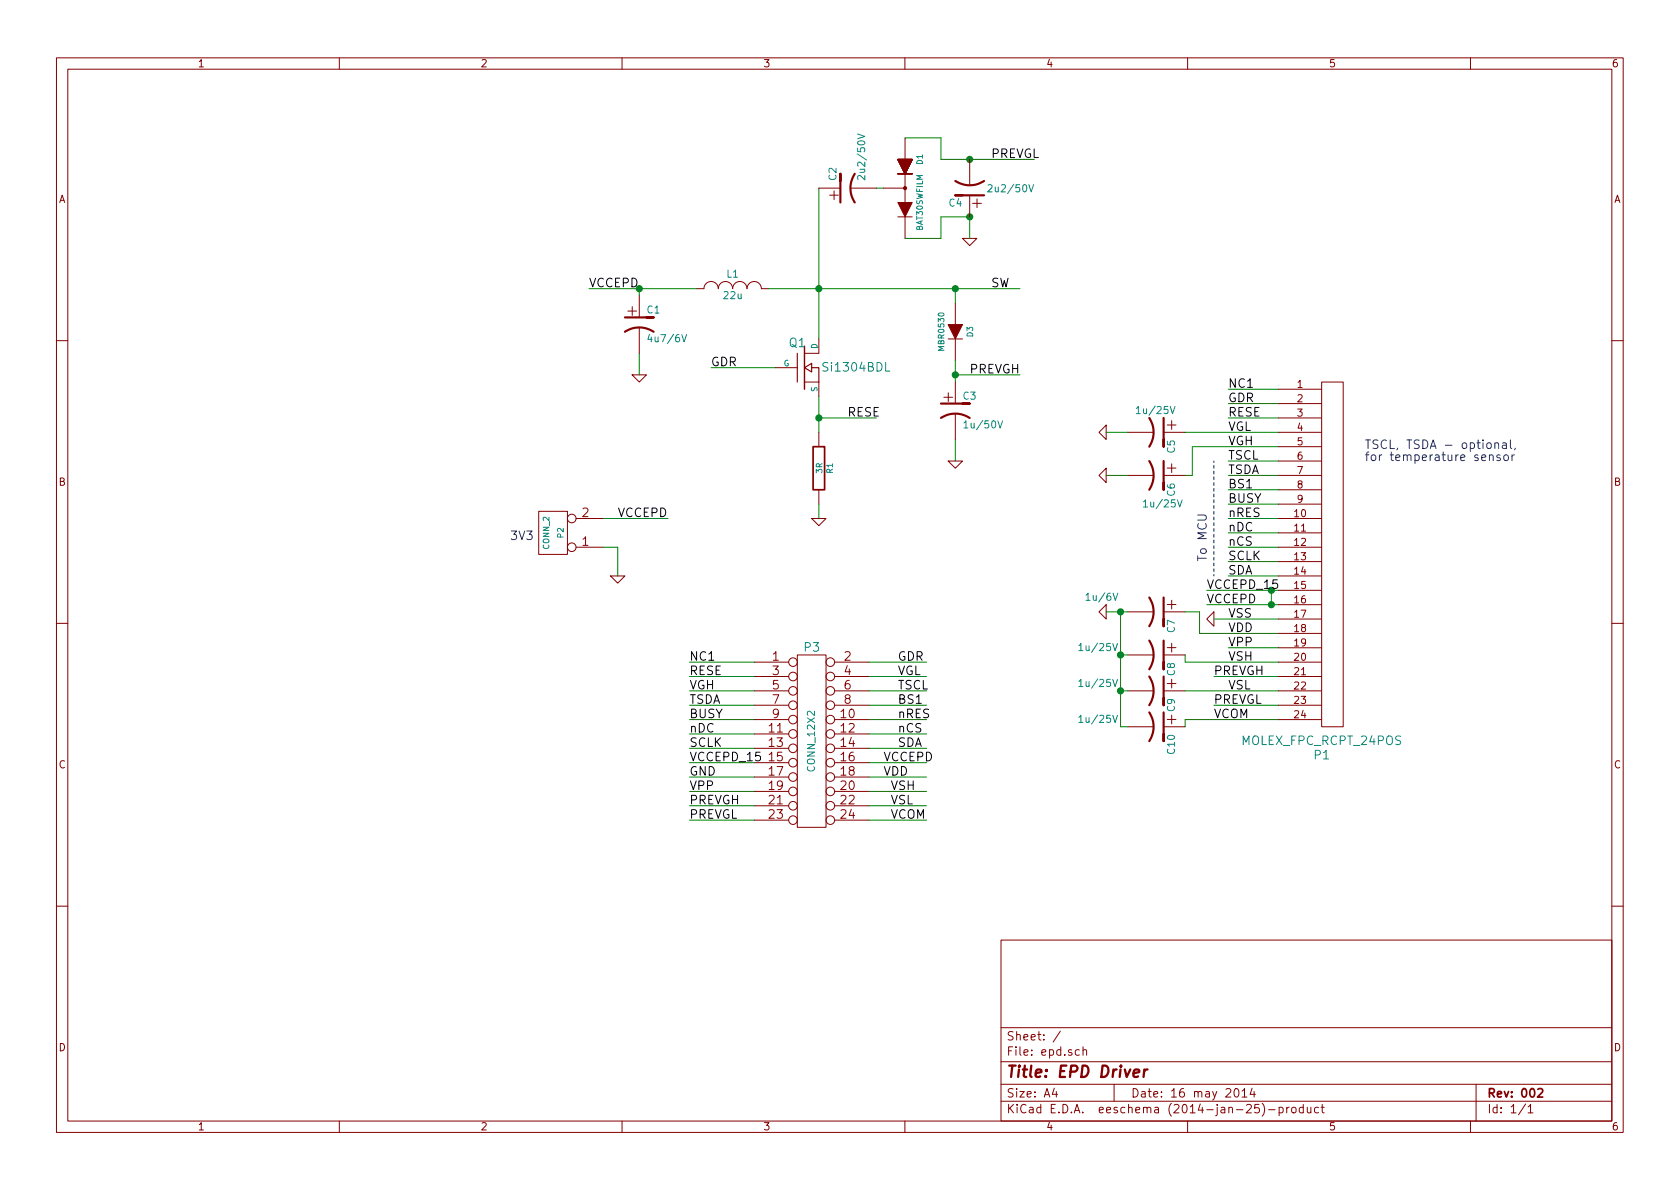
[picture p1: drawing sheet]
EESchema Schematic File Version 2
LIBS:power
LIBS:device
LIBS:transistors
LIBS:conn
LIBS:linear
LIBS:regul
LIBS:74xx
LIBS:cmos4000
LIBS:adc-dac
LIBS:memory
LIBS:xilinx
LIBS:special
LIBS:microcontrollers
LIBS:dsp
LIBS:microchip
LIBS:analog_switches
LIBS:motorola
LIBS:texas
LIBS:intel
LIBS:audio
LIBS:interface
LIBS:digital-audio
LIBS:philips
LIBS:display
LIBS:cypress
LIBS:siliconi
LIBS:opto
LIBS:atmel
LIBS:contrib
LIBS:valves
LIBS:misc_epd
LIBS:74xgxx
LIBS:ac-dc
LIBS:brooktre
LIBS:cmos_ieee
LIBS:dc-dc
LIBS:elec-unifil
LIBS:ftdi
LIBS:gennum
LIBS:graphic
LIBS:hc11
LIBS:logo
LIBS:microchip1
LIBS:microchip_pic10mcu
LIBS:microchip_pic12mcu
LIBS:microchip_pic16mcu
LIBS:msp430
LIBS:nxp_armmcu
LIBS:powerint
LIBS:pspice
LIBS:references
LIBS:relays
LIBS:rfcom
LIBS:sensors
LIBS:stm8
LIBS:stm32
LIBS:supertex
LIBS:transf
LIBS:ttl_ieee
LIBS:video
LIBS:epd-cache
EELAYER 24 0
EELAYER END
$Descr A4 11693 8268
encoding utf-8
Sheet 1 1
Title "EPD Driver"
Date "16 may 2014"
Rev "002"
Comp ""
Comment1 ""
Comment2 ""
Comment3 ""
Comment4 ""
$EndDescr
Wire Wire Line
	8900 2800 8550 2800
Text Label 8550 2800 0    60   ~ 0
GDR
Wire Wire Line
	8900 2900 8550 2900
Text Label 8550 2900 0    60   ~ 0
RESE
$Comp
L CP1 C5
U 1 1
P 8050 3000
F 0 "C5" H 8100 3100 50  0000 L CNN
F 1 "1u/25V" V 7900 2850 50  0000 L CNN
F 2 "" H 8050 3000 60  0000 C CNN
F 3 "~" H 8050 3000 60  0000 C CNN
	1    8050 3000
	0    1    1    0   
$EndComp
$Comp
L CP1 C6
U 1 1
P 8050 3300
F 0 "C6" H 8100 3400 50  0000 L CNN
F 1 "1u/25V" V 8250 3200 50  0000 L CNN
F 2 "" H 8050 3300 60  0000 C CNN
F 3 "~" H 8050 3300 60  0000 C CNN
	1    8050 3300
	0    1    1    0   
$EndComp
Wire Wire Line
	8250 3000 8900 3000
Wire Wire Line
	8900 3100 8300 3100
Wire Wire Line
	8300 3100 8300 3300
Wire Wire Line
	8300 3300 8250 3300
Text Label 8550 3000 0    60   ~ 0
VGL
Text Label 8550 3100 0    60   ~ 0
VGH
Wire Wire Line
	8900 3200 8550 3200
Wire Wire Line
	8900 3300 8550 3300
Text Label 8550 3200 0    60   ~ 0
TSCL
Text Label 8550 3300 0    60   ~ 0
TSDA
$Comp
L GND #PWR01
U 1 1
P 7700 3000
F 0 "#PWR01" H 7700 3000 30  0001 C CNN
F 1 "GND" H 7700 2930 30  0001 C CNN
F 2 "" H 7700 3000 60  0000 C CNN
F 3 "" H 7700 3000 60  0000 C CNN
	1    7700 3000
	0    1    1    0   
$EndComp
$Comp
L GND #PWR02
U 1 1
P 7700 3300
F 0 "#PWR02" H 7700 3300 30  0001 C CNN
F 1 "GND" H 7700 3230 30  0001 C CNN
F 2 "" H 7700 3300 60  0000 C CNN
F 3 "" H 7700 3300 60  0000 C CNN
	1    7700 3300
	0    1    1    0   
$EndComp
Wire Wire Line
	7850 3300 7700 3300
Wire Wire Line
	7850 3000 7700 3000
Wire Wire Line
	8900 3500 8550 3500
Text Label 8550 3500 0    60   ~ 0
BUSY
Wire Wire Line
	8900 3600 8550 3600
Text Label 8550 3600 0    60   ~ 0
nRES
Wire Wire Line
	8900 3700 8550 3700
Wire Wire Line
	8900 3800 8550 3800
Wire Wire Line
	8900 3900 8550 3900
Text Label 8550 3700 0    60   ~ 0
nDC
Text Label 8550 3800 0    60   ~ 0
nCS
Text Label 8550 3900 0    60   ~ 0
SCLK
Wire Wire Line
	8900 4000 8550 4000
Text Label 8550 4000 0    60   ~ 0
SDA
Wire Wire Line
	8400 4100 8900 4100
Wire Wire Line
	8850 4100 8850 4200
Wire Wire Line
	8400 4200 8900 4200
Connection ~ 8850 4200
Text Label 8400 4200 0    60   ~ 0
VCCEPD
$Comp
L GND #PWR03
U 1 1
P 8450 4300
F 0 "#PWR03" H 8450 4300 30  0001 C CNN
F 1 "GND" H 8450 4230 30  0001 C CNN
F 2 "" H 8450 4300 60  0000 C CNN
F 3 "" H 8450 4300 60  0000 C CNN
	1    8450 4300
	0    1    1    0   
$EndComp
Wire Wire Line
	8450 4300 8900 4300
$Comp
L CP1 C7
U 1 1
P 8050 4250
F 0 "C7" H 8100 4350 50  0000 L CNN
F 1 "1u/6V" V 7950 3750 50  0000 L CNN
F 2 "" H 8050 4250 60  0000 C CNN
F 3 "~" H 8050 4250 60  0000 C CNN
	1    8050 4250
	0    1    1    0   
$EndComp
Wire Wire Line
	8250 4250 8350 4250
Wire Wire Line
	8350 4250 8350 4400
Wire Wire Line
	8350 4400 8900 4400
Text Label 8550 4400 0    60   ~ 0
VDD
Wire Wire Line
	8900 4500 8550 4500
Text Label 8550 4500 0    60   ~ 0
VPP
$Comp
L GND #PWR04
U 1 1
P 7700 4250
F 0 "#PWR04" H 7700 4250 30  0001 C CNN
F 1 "GND" H 7700 4180 30  0001 C CNN
F 2 "" H 7700 4250 60  0000 C CNN
F 3 "" H 7700 4250 60  0000 C CNN
	1    7700 4250
	0    1    1    0   
$EndComp
Wire Wire Line
	7700 4250 7850 4250
$Comp
L CP1 C8
U 1 1
P 8050 4550
F 0 "C8" H 8100 4650 50  0000 L CNN
F 1 "1u/25V" V 8000 4000 50  0000 L CNN
F 2 "" H 8050 4550 60  0000 C CNN
F 3 "~" H 8050 4550 60  0000 C CNN
	1    8050 4550
	0    1    1    0   
$EndComp
$Comp
L CP1 C9
U 1 1
P 8050 4800
F 0 "C9" H 8100 4900 50  0000 L CNN
F 1 "1u/25V" V 8000 4250 50  0000 L CNN
F 2 "" H 8050 4800 60  0000 C CNN
F 3 "~" H 8050 4800 60  0000 C CNN
	1    8050 4800
	0    1    1    0   
$EndComp
$Comp
L CP1 C10
U 1 1
P 8050 5050
F 0 "C10" H 8100 5150 50  0000 L CNN
F 1 "1u/25V" V 8000 4500 50  0000 L CNN
F 2 "" H 8050 5050 60  0000 C CNN
F 3 "~" H 8050 5050 60  0000 C CNN
	1    8050 5050
	0    1    1    0   
$EndComp
Wire Wire Line
	8900 4600 8250 4600
Wire Wire Line
	8250 4600 8250 4550
Wire Wire Line
	8900 4800 8250 4800
Wire Wire Line
	8900 5000 8250 5000
Wire Wire Line
	8250 5000 8250 5050
Wire Wire Line
	7800 5050 7850 5050
Wire Wire Line
	7800 4250 7800 5050
Wire Wire Line
	7800 4800 7850 4800
Wire Wire Line
	7800 4550 7850 4550
Connection ~ 7800 4800
Connection ~ 7800 4250
Connection ~ 7800 4550
Text Label 8550 4600 0    60   ~ 0
VSH
Wire Wire Line
	8900 4700 8450 4700
Text Label 8450 4700 0    60   ~ 0
PREVGH
Text Label 8550 4800 0    60   ~ 0
VSL
Wire Wire Line
	8900 4900 8450 4900
Text Label 8450 4900 0    60   ~ 0
PREVGL
Text Label 8450 5000 0    60   ~ 0
VCOM
Text Notes 9500 3200 0    60   ~ 0
TSCL, TSDA - optional,\nfor temperature sensor
Wire Notes Line
	8450 3200 8450 4000
Text Notes 8400 3900 1    60   ~ 0
To MCU
Wire Wire Line
	5400 2550 4950 2550
Text Label 4950 2550 0    60   ~ 0
GDR
$Comp
L R R1
U 1 1
P 5700 3250
F 0 "R1" V 5780 3250 40  0000 C CNN
F 1 "3R" V 5707 3251 40  0000 C CNN
F 2 "" V 5630 3250 30  0000 C CNN
F 3 "~" H 5700 3250 30  0000 C CNN
	1    5700 3250
	1    0    0    -1  
$EndComp
$Comp
L GND #PWR05
U 1 1
P 5700 3600
F 0 "#PWR05" H 5700 3600 30  0001 C CNN
F 1 "GND" H 5700 3530 30  0001 C CNN
F 2 "" H 5700 3600 60  0000 C CNN
F 3 "" H 5700 3600 60  0000 C CNN
	1    5700 3600
	1    0    0    -1  
$EndComp
Wire Wire Line
	5700 3600 5700 3500
Wire Wire Line
	5700 3000 5700 2750
Wire Wire Line
	5700 2900 6100 2900
Connection ~ 5700 2900
Text Label 5900 2900 0    60   ~ 0
RESE
$Comp
L INDUCTOR_SMALL L1
U 1 1
P 5100 2000
F 0 "L1" H 5100 2100 50  0000 C CNN
F 1 "22u" H 5100 1950 50  0000 C CNN
F 2 "" H 5100 2000 60  0000 C CNN
F 3 "~" H 5100 2000 60  0000 C CNN
	1    5100 2000
	1    0    0    -1  
$EndComp
Wire Wire Line
	5350 2000 7100 2000
Wire Wire Line
	5700 1300 5700 2350
Wire Wire Line
	4100 2000 4850 2000
Wire Wire Line
	4450 2000 4450 2050
$Comp
L GND #PWR06
U 1 1
P 4450 2600
F 0 "#PWR06" H 4450 2600 30  0001 C CNN
F 1 "GND" H 4450 2530 30  0001 C CNN
F 2 "" H 4450 2600 60  0000 C CNN
F 3 "" H 4450 2600 60  0000 C CNN
	1    4450 2600
	1    0    0    -1  
$EndComp
Wire Wire Line
	4450 2600 4450 2450
Text Label 4100 2000 0    60   ~ 0
VCCEPD
Connection ~ 4450 2000
$Comp
L DIODE D3
U 1 1
P 6650 2300
F 0 "D3" H 6650 2400 40  0000 C CNN
F 1 "MBR0530" H 6650 2200 40  0000 C CNN
F 2 "" H 6650 2300 60  0000 C CNN
F 3 "~" H 6650 2300 60  0000 C CNN
	1    6650 2300
	0    1    1    0   
$EndComp
Wire Wire Line
	6650 2650 6650 2500
Connection ~ 5700 2000
Wire Wire Line
	6650 2000 6650 2100
Wire Wire Line
	6650 2600 7100 2600
Connection ~ 6650 2600
Text Label 6750 2600 0    60   ~ 0
PREVGH
$Comp
L GND #PWR07
U 1 1
P 6650 3200
F 0 "#PWR07" H 6650 3200 30  0001 C CNN
F 1 "GND" H 6650 3130 30  0001 C CNN
F 2 "" H 6650 3200 60  0000 C CNN
F 3 "" H 6650 3200 60  0000 C CNN
	1    6650 3200
	1    0    0    -1  
$EndComp
Wire Wire Line
	6650 3050 6650 3200
Connection ~ 6650 2000
Text Label 6900 2000 0    60   ~ 0
SW
Wire Wire Line
	6550 1100 7200 1100
Wire Wire Line
	6550 1500 6750 1500
Wire Wire Line
	6150 1300 6100 1300
$Comp
L GND #PWR08
U 1 1
P 6750 1650
F 0 "#PWR08" H 6750 1650 30  0001 C CNN
F 1 "GND" H 6750 1580 30  0001 C CNN
F 2 "" H 6750 1650 60  0000 C CNN
F 3 "" H 6750 1650 60  0000 C CNN
	1    6750 1650
	1    0    0    -1  
$EndComp
Wire Wire Line
	6750 1500 6750 1650
Connection ~ 6750 1100
Text Label 6900 1100 0    60   ~ 0
PREVGL
$Comp
L CONN_2 P2
U 1 1
P 3850 3700
F 0 "P2" V 3800 3700 40  0000 C CNN
F 1 "CONN_2" V 3900 3700 40  0000 C CNN
F 2 "" H 3850 3700 60  0000 C CNN
F 3 "~" H 3850 3700 60  0000 C CNN
	1    3850 3700
	-1   0    0    1   
$EndComp
$Comp
L GND #PWR09
U 1 1
P 4300 4000
F 0 "#PWR09" H 4300 4000 30  0001 C CNN
F 1 "GND" H 4300 3930 30  0001 C CNN
F 2 "" H 4300 4000 60  0000 C CNN
F 3 "" H 4300 4000 60  0000 C CNN
	1    4300 4000
	1    0    0    -1  
$EndComp
Wire Wire Line
	4300 4000 4300 3800
Wire Wire Line
	4300 3800 4200 3800
Wire Wire Line
	4200 3600 4650 3600
Text Label 4300 3600 0    60   ~ 0
VCCEPD
Text Notes 3550 3750 0    60   ~ 0
3V3
Connection ~ 6750 1500
$Comp
L DIODE-SW D1
U 1 1
P 6300 1150
F 0 "D1" H 6250 1250 40  0000 C CNN
F 1 "BAT30SWFILM" H 6550 1250 40  0000 C CNN
F 2 "~" H 6300 1150 60  0000 C CNN
F 3 "~" H 6300 1150 60  0000 C CNN
	1    6300 1150
	0    1    1    0   
$EndComp
Wire Wire Line
	6550 1100 6550 950 
Wire Wire Line
	6550 950  6300 950 
Wire Wire Line
	6300 1650 6550 1650
Wire Wire Line
	6550 1650 6550 1500
$Comp
L CONN_12X2 P3
U 1 1
P 5650 5150
F 0 "P3" H 5650 5800 60  0000 C CNN
F 1 "CONN_12X2" V 5650 5150 50  0000 C CNN
F 2 "~" H 5650 5150 60  0000 C CNN
F 3 "~" H 5650 5150 60  0000 C CNN
	1    5650 5150
	1    0    0    -1  
$EndComp
Wire Wire Line
	8900 2700 8550 2700
Text Label 8550 2700 0    60   ~ 0
NC1
Connection ~ 8850 4100
Text Label 8400 4100 0    60   ~ 0
VCCEPD_15
Wire Wire Line
	6050 4600 6450 4600
Wire Wire Line
	6050 4700 6450 4700
Wire Wire Line
	6050 4800 6450 4800
Wire Wire Line
	6050 5000 6450 5000
Wire Wire Line
	6050 5100 6450 5100
Wire Wire Line
	6050 5200 6450 5200
Wire Wire Line
	6050 5300 6450 5300
Wire Wire Line
	6050 5400 6450 5400
Wire Wire Line
	6050 5500 6450 5500
Wire Wire Line
	6050 5600 6450 5600
Wire Wire Line
	6050 5700 6450 5700
Wire Wire Line
	5250 4600 4800 4600
Wire Wire Line
	5250 4700 4800 4700
Wire Wire Line
	5250 4800 4800 4800
Wire Wire Line
	5250 4900 4800 4900
Wire Wire Line
	5250 5000 4800 5000
Wire Wire Line
	5250 5100 4800 5100
Wire Wire Line
	5250 5200 4800 5200
Wire Wire Line
	5250 5300 4800 5300
Wire Wire Line
	5250 5400 4800 5400
Wire Wire Line
	5250 5500 4800 5500
Wire Wire Line
	5250 5600 4800 5600
Wire Wire Line
	5250 5700 4800 5700
Text Label 4800 4600 0    60   ~ 0
NC1
Text Label 6250 4600 0    60   ~ 0
GDR
Text Label 4800 4700 0    60   ~ 0
RESE
Text Label 6250 4700 0    60   ~ 0
VGL
Text Label 4800 4800 0    60   ~ 0
VGH
Text Label 6250 4800 0    60   ~ 0
TSCL
Text Label 4800 4900 0    60   ~ 0
TSDA
Text Label 4800 5000 0    60   ~ 0
BUSY
Text Label 6250 5000 0    60   ~ 0
nRES
Text Label 4800 5100 0    60   ~ 0
nDC
Text Label 6250 5100 0    60   ~ 0
nCS
Text Label 4800 5200 0    60   ~ 0
SCLK
Text Label 6250 5200 0    60   ~ 0
SDA
Text Label 4800 5300 0    60   ~ 0
VCCEPD_15
Text Label 6150 5300 0    60   ~ 0
VCCEPD
Text Label 4800 5400 0    60   ~ 0
GND
Text Label 6150 5400 0    60   ~ 0
VDD
Text Label 4800 5500 0    60   ~ 0
VPP
Text Label 6200 5500 0    60   ~ 0
VSH
Text Label 4800 5600 0    60   ~ 0
PREVGH
Text Label 6200 5600 0    60   ~ 0
VSL
Text Label 4800 5700 0    60   ~ 0
PREVGL
Text Label 6200 5700 0    60   ~ 0
VCOM
$Comp
L MOLEX_FPC_RCPT_24POS P1
U 1 1
P 9200 4600
F 0 "P1" H 9200 3950 60  0000 C CNN
F 1 "MOLEX_FPC_RCPT_24POS" H 9200 4050 60  0000 C CNN
F 2 "~" H 9200 4600 60  0000 C CNN
F 3 "~" H 9200 4600 60  0000 C CNN
	1    9200 4600
	1    0    0    -1  
$EndComp
$Comp
L MOSFET_N_SC70_1G_2D_3S Q1
U 1 1
P 5600 2550
F 0 "Q1" H 5610 2720 60  0000 R CNN
F 1 "Si1304BDL" H 6200 2550 60  0000 R CNN
F 2 "~" H 5600 2550 60  0000 C CNN
F 3 "~" H 5600 2550 60  0000 C CNN
	1    5600 2550
	1    0    0    -1  
$EndComp
$Comp
L CP1 C1
U 1 1
P 4450 2250
F 0 "C1" H 4500 2350 50  0000 L CNN
F 1 "4u7/6V" H 4500 2150 50  0000 L CNN
F 2 "~" H 4450 2250 60  0000 C CNN
F 3 "~" H 4450 2250 60  0000 C CNN
	1    4450 2250
	1    0    0    -1  
$EndComp
$Comp
L CP1 C2
U 1 1
P 5900 1300
F 0 "C2" H 5950 1400 50  0000 L CNN
F 1 "2u2/50V" H 5950 1200 50  0000 L CNN
F 2 "~" H 5900 1300 60  0000 C CNN
F 3 "~" H 5900 1300 60  0000 C CNN
	1    5900 1300
	0    -1   -1   0   
$EndComp
$Comp
L CP1 C4
U 1 1
P 6750 1300
F 0 "C4" H 6800 1400 50  0000 L CNN
F 1 "2u2/50V" H 6300 1300 50  0000 L CNN
F 2 "~" H 6750 1300 60  0000 C CNN
F 3 "~" H 6750 1300 60  0000 C CNN
	1    6750 1300
	-1   0    0    1   
$EndComp
$Comp
L CP1 C3
U 1 1
P 6650 2850
F 0 "C3" H 6700 2950 50  0000 L CNN
F 1 "1u/50V" H 6700 2750 50  0000 L CNN
F 2 "~" H 6650 2850 60  0000 C CNN
F 3 "~" H 6650 2850 60  0000 C CNN
	1    6650 2850
	1    0    0    -1  
$EndComp
Wire Wire Line
	8900 3400 8550 3400
Text Label 8550 3400 0    60   ~ 0
BS1
Wire Wire Line
	6050 4900 6450 4900
Text Label 6250 4900 0    60   ~ 0
BS1
Text Label 8550 4300 0    60   ~ 0
VSS
$EndSCHEMATC
